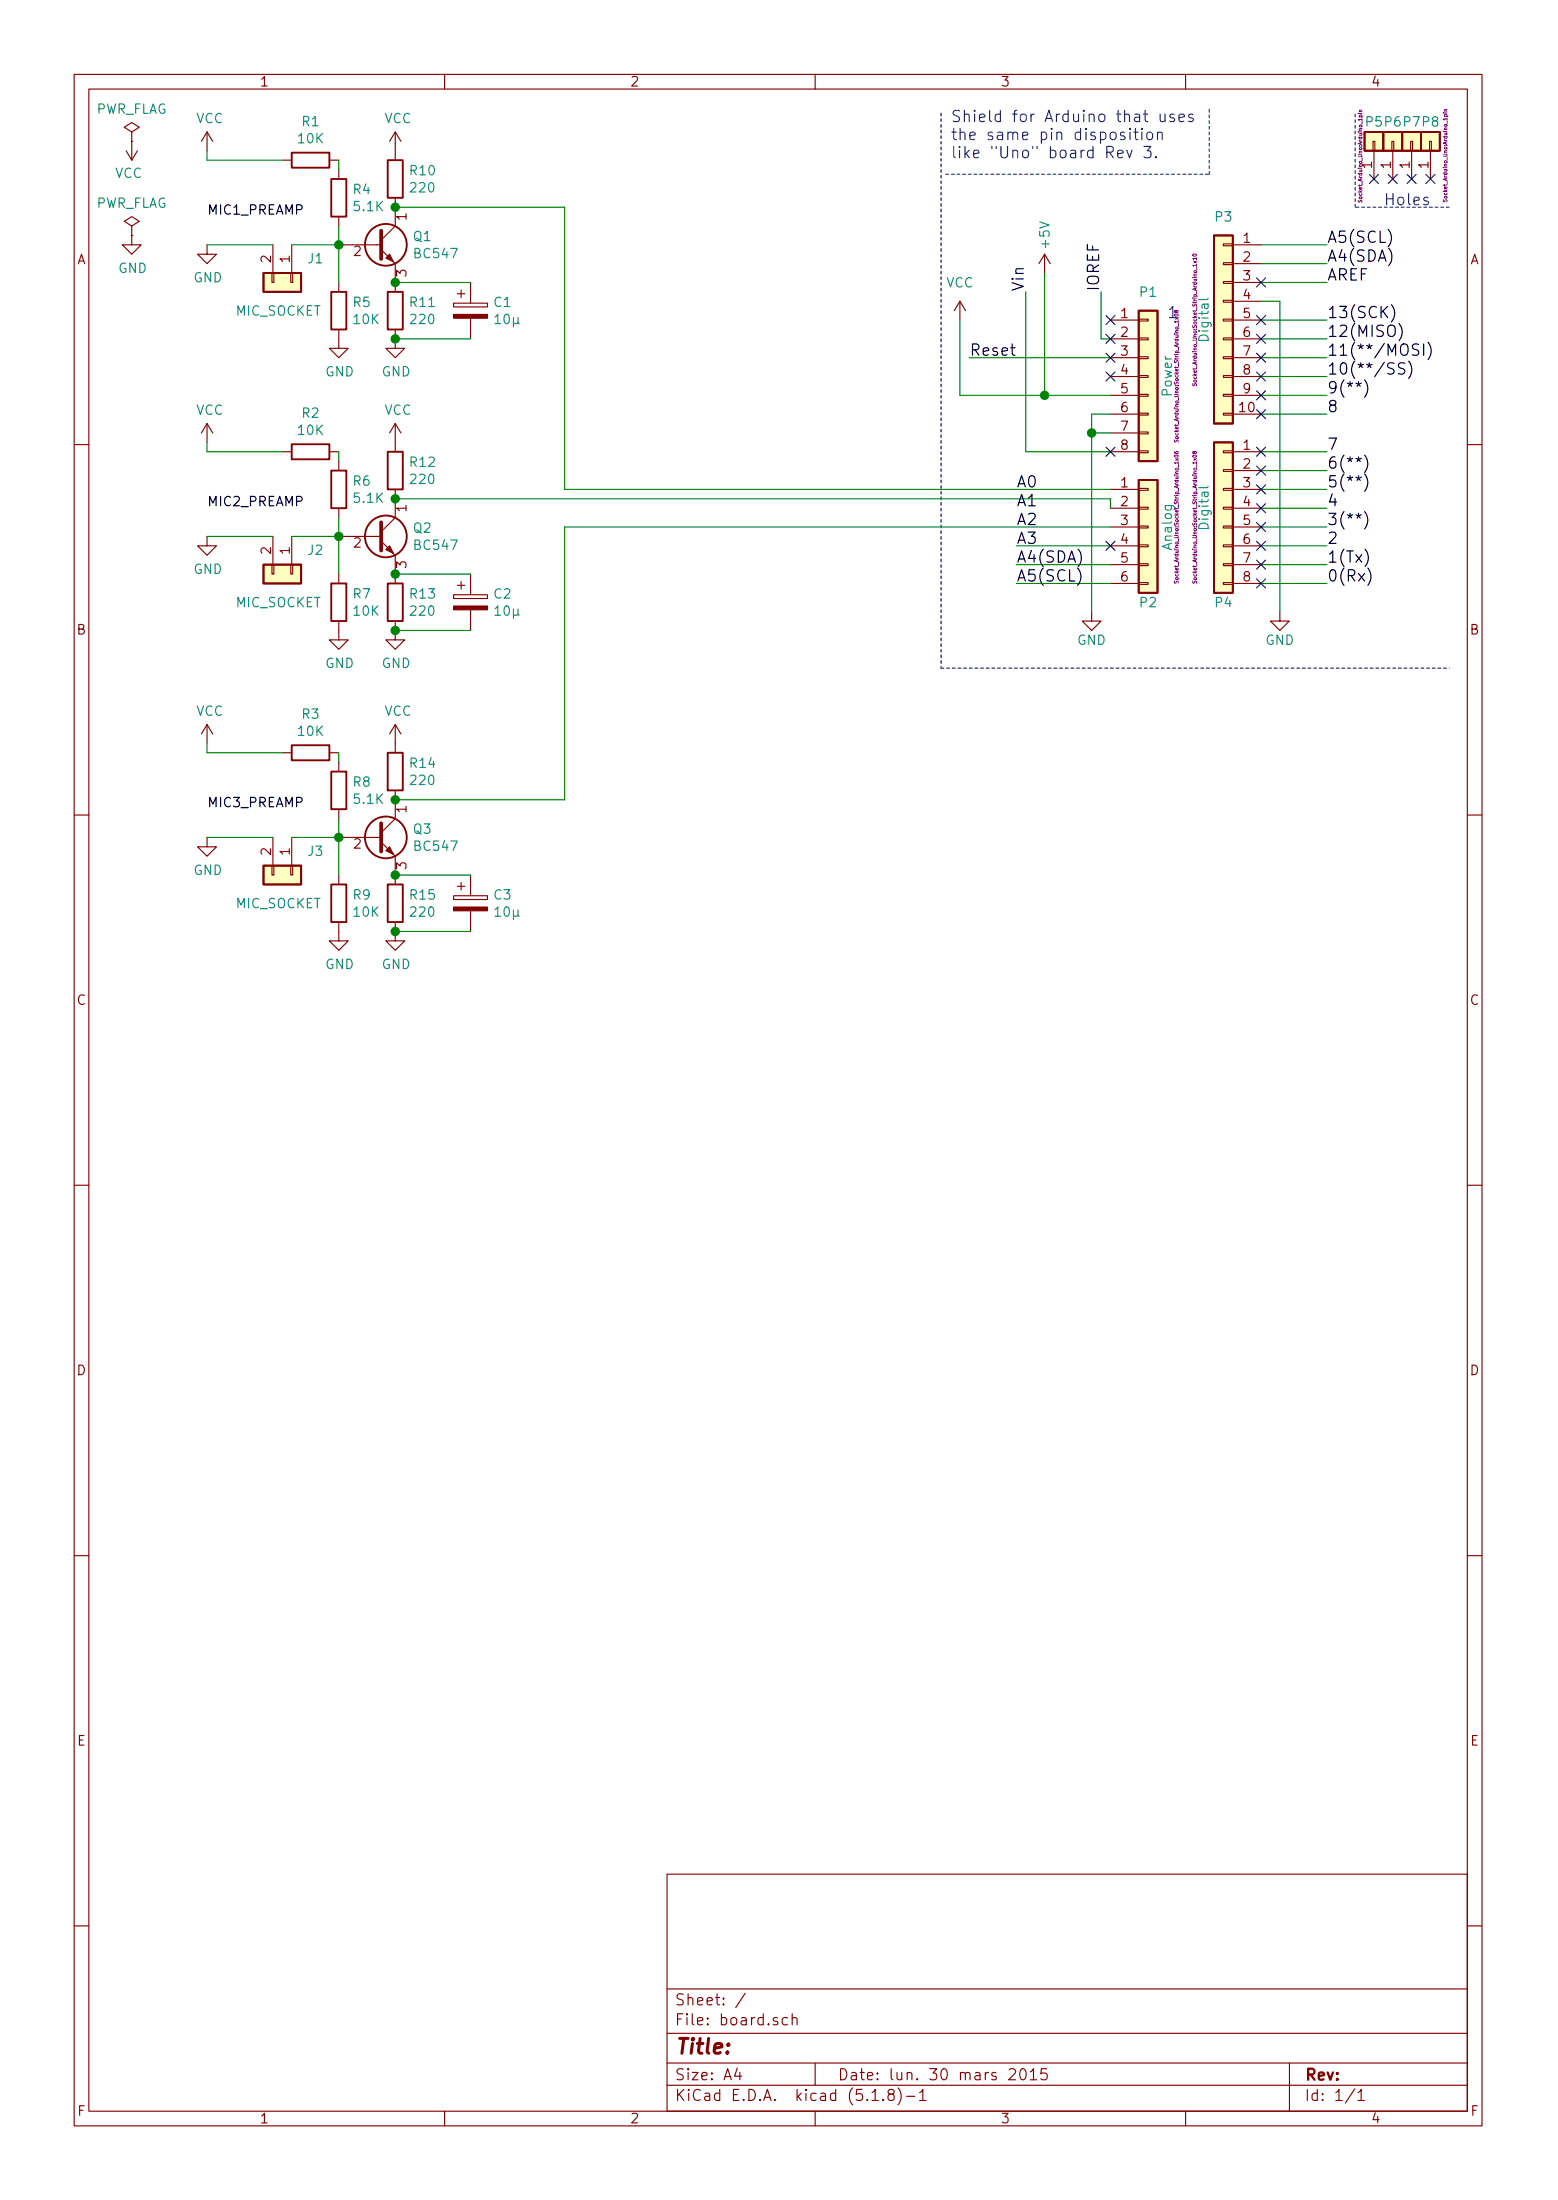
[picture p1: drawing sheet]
EESchema Schematic File Version 4
EELAYER 30 0
EELAYER END
$Descr A4 8268 11693 portrait
encoding utf-8
Sheet 1 1
Title ""
Date "lun. 30 mars 2015"
Rev ""
Comp ""
Comment1 ""
Comment2 ""
Comment3 ""
Comment4 ""
$EndDescr
$Comp
L Device:R R5
U 1 1
P 1800 1650
F 0 "R5" H 1870 1696 50  0000 L CNN
F 1 "10K" H 1870 1605 50  0000 L CNN
F 2 "Resistor_THT:R_Axial_DIN0204_L3.6mm_D1.6mm_P1.90mm_Vertical" V 1730 1650 50  0001 C CNN
F 3 "~" H 1800 1650 50  0001 C CNN
	1    1800 1650
	1    0    0    -1  
$EndComp
$Comp
L Device:R R11
U 1 1
P 2100 1650
F 0 "R11" H 2170 1696 50  0000 L CNN
F 1 "220" H 2170 1605 50  0000 L CNN
F 2 "Resistor_THT:R_Axial_DIN0204_L3.6mm_D1.6mm_P1.90mm_Vertical" V 2030 1650 50  0001 C CNN
F 3 "~" H 2100 1650 50  0001 C CNN
	1    2100 1650
	1    0    0    -1  
$EndComp
$Comp
L Device:R R10
U 1 1
P 2100 950
F 0 "R10" H 2170 996 50  0000 L CNN
F 1 "220" H 2170 905 50  0000 L CNN
F 2 "Resistor_THT:R_Axial_DIN0204_L3.6mm_D1.6mm_P1.90mm_Vertical" V 2030 950 50  0001 C CNN
F 3 "~" H 2100 950 50  0001 C CNN
	1    2100 950 
	1    0    0    -1  
$EndComp
$Comp
L Transistor_BJT:BC547 Q1
U 1 1
P 2000 1300
F 0 "Q1" H 2191 1346 50  0000 L CNN
F 1 "BC547" H 2191 1255 50  0000 L CNN
F 2 "Package_TO_SOT_THT:TO-92_Inline" H 2200 1225 50  0001 L CIN
F 3 "https://www.onsemi.com/pub/Collateral/BC550-D.pdf" H 2000 1300 50  0001 L CNN
	1    2000 1300
	1    0    0    -1  
$EndComp
Connection ~ 1800 1300
Connection ~ 2100 1100
$Comp
L power:GND #PWR09
U 1 1
P 1800 1800
F 0 "#PWR09" H 1800 1550 50  0001 C CNN
F 1 "GND" H 1805 1627 50  0000 C CNN
F 2 "" H 1800 1800 50  0001 C CNN
F 3 "" H 1800 1800 50  0001 C CNN
	1    1800 1800
	1    0    0    -1  
$EndComp
$Comp
L power:GND #PWR013
U 1 1
P 2100 1800
F 0 "#PWR013" H 2100 1550 50  0001 C CNN
F 1 "GND" H 2105 1627 50  0000 C CNN
F 2 "" H 2100 1800 50  0001 C CNN
F 3 "" H 2100 1800 50  0001 C CNN
	1    2100 1800
	1    0    0    -1  
$EndComp
$Comp
L Device:CP C1
U 1 1
P 2500 1650
F 0 "C1" H 2618 1696 50  0000 L CNN
F 1 "10µ" H 2618 1605 50  0000 L CNN
F 2 "Capacitor_THT:C_Disc_D3.0mm_W1.6mm_P2.50mm" H 2538 1500 50  0001 C CNN
F 3 "~" H 2500 1650 50  0001 C CNN
	1    2500 1650
	1    0    0    -1  
$EndComp
Wire Wire Line
	2100 1500 2500 1500
Connection ~ 2100 1500
Wire Wire Line
	2500 1800 2100 1800
Connection ~ 2100 1800
Text Label 1100 1150 0    50   ~ 0
MIC1_PREAMP
$Comp
L power:VCC #PWR03
U 1 1
P 1100 800
F 0 "#PWR03" H 1100 650 50  0001 C CNN
F 1 "VCC" H 1115 973 50  0000 C CNN
F 2 "" H 1100 800 50  0001 C CNN
F 3 "" H 1100 800 50  0001 C CNN
	1    1100 800 
	1    0    0    -1  
$EndComp
$Comp
L Device:R R4
U 1 1
P 1800 1050
F 0 "R4" H 1870 1096 50  0000 L CNN
F 1 "5.1K" H 1870 1005 50  0000 L CNN
F 2 "Resistor_THT:R_Axial_DIN0204_L3.6mm_D1.6mm_P1.90mm_Vertical" V 1730 1050 50  0001 C CNN
F 3 "~" H 1800 1050 50  0001 C CNN
	1    1800 1050
	1    0    0    -1  
$EndComp
Wire Wire Line
	1800 1200 1800 1300
Wire Wire Line
	1800 1500 1800 1300
$Comp
L power:PWR_FLAG #FLG01
U 1 1
P 700 750
F 0 "#FLG01" H 700 825 50  0001 C CNN
F 1 "PWR_FLAG" H 700 923 50  0000 C CNN
F 2 "" H 700 750 50  0001 C CNN
F 3 "~" H 700 750 50  0001 C CNN
	1    700  750 
	1    0    0    -1  
$EndComp
$Comp
L power:PWR_FLAG #FLG02
U 1 1
P 700 1250
F 0 "#FLG02" H 700 1325 50  0001 C CNN
F 1 "PWR_FLAG" H 700 1423 50  0000 C CNN
F 2 "" H 700 1250 50  0001 C CNN
F 3 "~" H 700 1250 50  0001 C CNN
	1    700  1250
	1    0    0    -1  
$EndComp
$Comp
L power:VCC #PWR01
U 1 1
P 700 750
F 0 "#PWR01" H 700 600 50  0001 C CNN
F 1 "VCC" H 715 923 50  0000 C CNN
F 2 "" H 700 750 50  0001 C CNN
F 3 "" H 700 750 50  0001 C CNN
	1    700  750 
	-1   0    0    1   
$EndComp
$Comp
L power:GND #PWR02
U 1 1
P 700 1250
F 0 "#PWR02" H 700 1000 50  0001 C CNN
F 1 "GND" H 705 1077 50  0000 C CNN
F 2 "" H 700 1250 50  0001 C CNN
F 3 "" H 700 1250 50  0001 C CNN
	1    700  1250
	1    0    0    -1  
$EndComp
Wire Wire Line
	2100 1100 3000 1100
$Comp
L Device:R R1
U 1 1
P 1650 850
F 0 "R1" V 1443 850 50  0000 C CNN
F 1 "10K" V 1534 850 50  0000 C CNN
F 2 "Resistor_THT:R_Axial_DIN0204_L3.6mm_D1.6mm_P1.90mm_Vertical" V 1580 850 50  0001 C CNN
F 3 "~" H 1650 850 50  0001 C CNN
	1    1650 850 
	0    1    1    0   
$EndComp
$Comp
L power:VCC #PWR012
U 1 1
P 2100 800
F 0 "#PWR012" H 2100 650 50  0001 C CNN
F 1 "VCC" H 2115 973 50  0000 C CNN
F 2 "" H 2100 800 50  0001 C CNN
F 3 "" H 2100 800 50  0001 C CNN
	1    2100 800 
	1    0    0    -1  
$EndComp
Wire Wire Line
	1800 850  1800 900 
$Comp
L power:GND #PWR04
U 1 1
P 1100 1300
F 0 "#PWR04" H 1100 1050 50  0001 C CNN
F 1 "GND" H 1105 1127 50  0000 C CNN
F 2 "" H 1100 1300 50  0001 C CNN
F 3 "" H 1100 1300 50  0001 C CNN
	1    1100 1300
	1    0    0    -1  
$EndComp
Wire Wire Line
	1100 1300 1450 1300
Wire Wire Line
	1550 1300 1800 1300
$Comp
L Connector_Generic:Conn_01x02 J1
U 1 1
P 1550 1500
F 0 "J1" V 1422 1580 50  0000 L CNN
F 1 "MIC_SOCKET" V 1700 1200 50  0000 L CNN
F 2 "Connector_PinSocket_1.00mm:PinSocket_1x02_P1.00mm_Vertical" H 1550 1500 50  0001 C CNN
F 3 "~" H 1550 1500 50  0001 C CNN
	1    1550 1500
	0    1    1    0   
$EndComp
Wire Wire Line
	1500 850  1100 850 
Wire Wire Line
	1100 850  1100 800 
$Comp
L Device:R R7
U 1 1
P 1800 3200
F 0 "R7" H 1870 3246 50  0000 L CNN
F 1 "10K" H 1870 3155 50  0000 L CNN
F 2 "Resistor_THT:R_Axial_DIN0204_L3.6mm_D1.6mm_P1.90mm_Vertical" V 1730 3200 50  0001 C CNN
F 3 "~" H 1800 3200 50  0001 C CNN
	1    1800 3200
	1    0    0    -1  
$EndComp
$Comp
L Device:R R13
U 1 1
P 2100 3200
F 0 "R13" H 2170 3246 50  0000 L CNN
F 1 "220" H 2170 3155 50  0000 L CNN
F 2 "Resistor_THT:R_Axial_DIN0204_L3.6mm_D1.6mm_P1.90mm_Vertical" V 2030 3200 50  0001 C CNN
F 3 "~" H 2100 3200 50  0001 C CNN
	1    2100 3200
	1    0    0    -1  
$EndComp
$Comp
L Device:R R12
U 1 1
P 2100 2500
F 0 "R12" H 2170 2546 50  0000 L CNN
F 1 "220" H 2170 2455 50  0000 L CNN
F 2 "Resistor_THT:R_Axial_DIN0204_L3.6mm_D1.6mm_P1.90mm_Vertical" V 2030 2500 50  0001 C CNN
F 3 "~" H 2100 2500 50  0001 C CNN
	1    2100 2500
	1    0    0    -1  
$EndComp
$Comp
L Transistor_BJT:BC547 Q2
U 1 1
P 2000 2850
F 0 "Q2" H 2191 2896 50  0000 L CNN
F 1 "BC547" H 2191 2805 50  0000 L CNN
F 2 "Package_TO_SOT_THT:TO-92_Inline" H 2200 2775 50  0001 L CIN
F 3 "https://www.onsemi.com/pub/Collateral/BC550-D.pdf" H 2000 2850 50  0001 L CNN
	1    2000 2850
	1    0    0    -1  
$EndComp
Connection ~ 1800 2850
$Comp
L power:GND #PWR010
U 1 1
P 1800 3350
F 0 "#PWR010" H 1800 3100 50  0001 C CNN
F 1 "GND" H 1805 3177 50  0000 C CNN
F 2 "" H 1800 3350 50  0001 C CNN
F 3 "" H 1800 3350 50  0001 C CNN
	1    1800 3350
	1    0    0    -1  
$EndComp
$Comp
L power:GND #PWR015
U 1 1
P 2100 3350
F 0 "#PWR015" H 2100 3100 50  0001 C CNN
F 1 "GND" H 2105 3177 50  0000 C CNN
F 2 "" H 2100 3350 50  0001 C CNN
F 3 "" H 2100 3350 50  0001 C CNN
	1    2100 3350
	1    0    0    -1  
$EndComp
$Comp
L Device:CP C2
U 1 1
P 2500 3200
F 0 "C2" H 2618 3246 50  0000 L CNN
F 1 "10µ" H 2618 3155 50  0000 L CNN
F 2 "Capacitor_THT:C_Disc_D3.0mm_W1.6mm_P2.50mm" H 2538 3050 50  0001 C CNN
F 3 "~" H 2500 3200 50  0001 C CNN
	1    2500 3200
	1    0    0    -1  
$EndComp
Wire Wire Line
	2100 3050 2500 3050
Connection ~ 2100 3050
Wire Wire Line
	2500 3350 2100 3350
Connection ~ 2100 3350
Text Label 1100 2700 0    50   ~ 0
MIC2_PREAMP
$Comp
L power:VCC #PWR05
U 1 1
P 1100 2350
F 0 "#PWR05" H 1100 2200 50  0001 C CNN
F 1 "VCC" H 1115 2523 50  0000 C CNN
F 2 "" H 1100 2350 50  0001 C CNN
F 3 "" H 1100 2350 50  0001 C CNN
	1    1100 2350
	1    0    0    -1  
$EndComp
$Comp
L Device:R R6
U 1 1
P 1800 2600
F 0 "R6" H 1870 2646 50  0000 L CNN
F 1 "5.1K" H 1870 2555 50  0000 L CNN
F 2 "Resistor_THT:R_Axial_DIN0204_L3.6mm_D1.6mm_P1.90mm_Vertical" V 1730 2600 50  0001 C CNN
F 3 "~" H 1800 2600 50  0001 C CNN
	1    1800 2600
	1    0    0    -1  
$EndComp
Wire Wire Line
	1800 2750 1800 2850
Wire Wire Line
	1800 3050 1800 2850
$Comp
L Device:R R2
U 1 1
P 1650 2400
F 0 "R2" V 1443 2400 50  0000 C CNN
F 1 "10K" V 1534 2400 50  0000 C CNN
F 2 "Resistor_THT:R_Axial_DIN0204_L3.6mm_D1.6mm_P1.90mm_Vertical" V 1580 2400 50  0001 C CNN
F 3 "~" H 1650 2400 50  0001 C CNN
	1    1650 2400
	0    1    1    0   
$EndComp
$Comp
L power:VCC #PWR014
U 1 1
P 2100 2350
F 0 "#PWR014" H 2100 2200 50  0001 C CNN
F 1 "VCC" H 2115 2523 50  0000 C CNN
F 2 "" H 2100 2350 50  0001 C CNN
F 3 "" H 2100 2350 50  0001 C CNN
	1    2100 2350
	1    0    0    -1  
$EndComp
Wire Wire Line
	1800 2400 1800 2450
$Comp
L power:GND #PWR06
U 1 1
P 1100 2850
F 0 "#PWR06" H 1100 2600 50  0001 C CNN
F 1 "GND" H 1105 2677 50  0000 C CNN
F 2 "" H 1100 2850 50  0001 C CNN
F 3 "" H 1100 2850 50  0001 C CNN
	1    1100 2850
	1    0    0    -1  
$EndComp
Wire Wire Line
	1100 2850 1450 2850
Wire Wire Line
	1550 2850 1800 2850
$Comp
L Connector_Generic:Conn_01x02 J2
U 1 1
P 1550 3050
F 0 "J2" V 1422 3130 50  0000 L CNN
F 1 "MIC_SOCKET" V 1700 2750 50  0000 L CNN
F 2 "Connector_PinSocket_1.00mm:PinSocket_1x02_P1.00mm_Vertical" H 1550 3050 50  0001 C CNN
F 3 "~" H 1550 3050 50  0001 C CNN
	1    1550 3050
	0    1    1    0   
$EndComp
Wire Wire Line
	1500 2400 1100 2400
Wire Wire Line
	1100 2400 1100 2350
$Comp
L Device:R R9
U 1 1
P 1800 4800
F 0 "R9" H 1870 4846 50  0000 L CNN
F 1 "10K" H 1870 4755 50  0000 L CNN
F 2 "Resistor_THT:R_Axial_DIN0204_L3.6mm_D1.6mm_P1.90mm_Vertical" V 1730 4800 50  0001 C CNN
F 3 "~" H 1800 4800 50  0001 C CNN
	1    1800 4800
	1    0    0    -1  
$EndComp
$Comp
L Device:R R15
U 1 1
P 2100 4800
F 0 "R15" H 2170 4846 50  0000 L CNN
F 1 "220" H 2170 4755 50  0000 L CNN
F 2 "Resistor_THT:R_Axial_DIN0204_L3.6mm_D1.6mm_P1.90mm_Vertical" V 2030 4800 50  0001 C CNN
F 3 "~" H 2100 4800 50  0001 C CNN
	1    2100 4800
	1    0    0    -1  
$EndComp
$Comp
L Device:R R14
U 1 1
P 2100 4100
F 0 "R14" H 2170 4146 50  0000 L CNN
F 1 "220" H 2170 4055 50  0000 L CNN
F 2 "Resistor_THT:R_Axial_DIN0204_L3.6mm_D1.6mm_P1.90mm_Vertical" V 2030 4100 50  0001 C CNN
F 3 "~" H 2100 4100 50  0001 C CNN
	1    2100 4100
	1    0    0    -1  
$EndComp
$Comp
L Transistor_BJT:BC547 Q3
U 1 1
P 2000 4450
F 0 "Q3" H 2191 4496 50  0000 L CNN
F 1 "BC547" H 2191 4405 50  0000 L CNN
F 2 "Package_TO_SOT_THT:TO-92_Inline" H 2200 4375 50  0001 L CIN
F 3 "https://www.onsemi.com/pub/Collateral/BC550-D.pdf" H 2000 4450 50  0001 L CNN
	1    2000 4450
	1    0    0    -1  
$EndComp
Connection ~ 1800 4450
Connection ~ 2100 4250
$Comp
L power:GND #PWR011
U 1 1
P 1800 4950
F 0 "#PWR011" H 1800 4700 50  0001 C CNN
F 1 "GND" H 1805 4777 50  0000 C CNN
F 2 "" H 1800 4950 50  0001 C CNN
F 3 "" H 1800 4950 50  0001 C CNN
	1    1800 4950
	1    0    0    -1  
$EndComp
$Comp
L power:GND #PWR017
U 1 1
P 2100 4950
F 0 "#PWR017" H 2100 4700 50  0001 C CNN
F 1 "GND" H 2105 4777 50  0000 C CNN
F 2 "" H 2100 4950 50  0001 C CNN
F 3 "" H 2100 4950 50  0001 C CNN
	1    2100 4950
	1    0    0    -1  
$EndComp
$Comp
L Device:CP C3
U 1 1
P 2500 4800
F 0 "C3" H 2618 4846 50  0000 L CNN
F 1 "10µ" H 2618 4755 50  0000 L CNN
F 2 "Capacitor_THT:C_Disc_D3.0mm_W1.6mm_P2.50mm" H 2538 4650 50  0001 C CNN
F 3 "~" H 2500 4800 50  0001 C CNN
	1    2500 4800
	1    0    0    -1  
$EndComp
Wire Wire Line
	2100 4650 2500 4650
Connection ~ 2100 4650
Wire Wire Line
	2500 4950 2100 4950
Connection ~ 2100 4950
Text Label 1100 4300 0    50   ~ 0
MIC3_PREAMP
$Comp
L power:VCC #PWR07
U 1 1
P 1100 3950
F 0 "#PWR07" H 1100 3800 50  0001 C CNN
F 1 "VCC" H 1115 4123 50  0000 C CNN
F 2 "" H 1100 3950 50  0001 C CNN
F 3 "" H 1100 3950 50  0001 C CNN
	1    1100 3950
	1    0    0    -1  
$EndComp
$Comp
L Device:R R8
U 1 1
P 1800 4200
F 0 "R8" H 1870 4246 50  0000 L CNN
F 1 "5.1K" H 1870 4155 50  0000 L CNN
F 2 "Resistor_THT:R_Axial_DIN0204_L3.6mm_D1.6mm_P1.90mm_Vertical" V 1730 4200 50  0001 C CNN
F 3 "~" H 1800 4200 50  0001 C CNN
	1    1800 4200
	1    0    0    -1  
$EndComp
Wire Wire Line
	1800 4350 1800 4450
Wire Wire Line
	1800 4650 1800 4450
Wire Wire Line
	2100 4250 3000 4250
$Comp
L Device:R R3
U 1 1
P 1650 4000
F 0 "R3" V 1443 4000 50  0000 C CNN
F 1 "10K" V 1534 4000 50  0000 C CNN
F 2 "Resistor_THT:R_Axial_DIN0204_L3.6mm_D1.6mm_P1.90mm_Vertical" V 1580 4000 50  0001 C CNN
F 3 "~" H 1650 4000 50  0001 C CNN
	1    1650 4000
	0    1    1    0   
$EndComp
$Comp
L power:VCC #PWR016
U 1 1
P 2100 3950
F 0 "#PWR016" H 2100 3800 50  0001 C CNN
F 1 "VCC" H 2115 4123 50  0000 C CNN
F 2 "" H 2100 3950 50  0001 C CNN
F 3 "" H 2100 3950 50  0001 C CNN
	1    2100 3950
	1    0    0    -1  
$EndComp
Wire Wire Line
	1800 4000 1800 4050
$Comp
L power:GND #PWR08
U 1 1
P 1100 4450
F 0 "#PWR08" H 1100 4200 50  0001 C CNN
F 1 "GND" H 1105 4277 50  0000 C CNN
F 2 "" H 1100 4450 50  0001 C CNN
F 3 "" H 1100 4450 50  0001 C CNN
	1    1100 4450
	1    0    0    -1  
$EndComp
Wire Wire Line
	1100 4450 1450 4450
Wire Wire Line
	1550 4450 1800 4450
$Comp
L Connector_Generic:Conn_01x02 J3
U 1 1
P 1550 4650
F 0 "J3" V 1422 4730 50  0000 L CNN
F 1 "MIC_SOCKET" V 1700 4350 50  0000 L CNN
F 2 "Connector_PinSocket_1.00mm:PinSocket_1x02_P1.00mm_Vertical" H 1550 4650 50  0001 C CNN
F 3 "~" H 1550 4650 50  0001 C CNN
	1    1550 4650
	0    1    1    0   
$EndComp
Wire Wire Line
	1500 4000 1100 4000
Wire Wire Line
	1100 4000 1100 3950
Wire Wire Line
	3000 4250 3000 2800
Text Label 7050 3100 0    60   ~ 0
0(Rx)
Text Label 7050 2900 0    60   ~ 0
2
Text Label 7050 3000 0    60   ~ 0
1(Tx)
Text Label 7050 2800 0    60   ~ 0
3(**)
Text Label 7050 2700 0    60   ~ 0
4
Text Label 7050 2600 0    60   ~ 0
5(**)
Text Label 7050 2500 0    60   ~ 0
6(**)
Text Label 7050 2400 0    60   ~ 0
7
Text Label 7050 2200 0    60   ~ 0
8
Text Label 7050 2100 0    60   ~ 0
9(**)
Text Label 7050 2000 0    60   ~ 0
10(**/SS)
Text Label 7050 1900 0    60   ~ 0
11(**/MOSI)
Text Label 5150 1900 0    60   ~ 0
Reset
$Comp
L power:GND #PWR020
U 1 1
P 5800 3250
F 0 "#PWR020" H 5800 3000 50  0001 C CNN
F 1 "GND" H 5800 3100 50  0000 C CNN
F 2 "" H 5800 3250 50  0000 C CNN
F 3 "" H 5800 3250 50  0000 C CNN
	1    5800 3250
	1    0    0    -1  
$EndComp
$Comp
L power:GND #PWR021
U 1 1
P 6800 3250
F 0 "#PWR021" H 6800 3000 50  0001 C CNN
F 1 "GND" H 6800 3100 50  0000 C CNN
F 2 "" H 6800 3250 50  0000 C CNN
F 3 "" H 6800 3250 50  0000 C CNN
	1    6800 3250
	1    0    0    -1  
$EndComp
Wire Wire Line
	5900 2200 5800 2200
Wire Wire Line
	5900 2300 5800 2300
Wire Wire Line
	5550 2100 5550 1450
$Comp
L Connector_Generic:Conn_01x10 P3
U 1 1
P 6500 1700
F 0 "P3" H 6500 2250 50  0000 C CNN
F 1 "Digital" V 6600 1700 50  0000 C CNN
F 2 "Socket_Arduino_Uno:Socket_Strip_Arduino_1x10" V 6650 1700 20  0000 C CNN
F 3 "" H 6500 1700 50  0000 C CNN
	1    6500 1700
	-1   0    0    -1  
$EndComp
Wire Wire Line
	6700 2200 7050 2200
Wire Wire Line
	6700 2100 7050 2100
Wire Wire Line
	6700 2000 7050 2000
Wire Wire Line
	6700 1900 7050 1900
Wire Wire Line
	6700 3100 7050 3100
Wire Wire Line
	6700 3000 7050 3000
Wire Wire Line
	6700 2900 7050 2900
Wire Wire Line
	6700 2800 7050 2800
Wire Wire Line
	6700 2700 7050 2700
Wire Wire Line
	6700 2600 7050 2600
Wire Wire Line
	6700 2500 7050 2500
Wire Wire Line
	6700 2400 7050 2400
Wire Wire Line
	6800 1600 6800 3250
Wire Wire Line
	5800 2200 5800 2300
Wire Notes Line
	5000 600  5000 3550
Wire Notes Line
	5000 3550 7700 3550
Wire Wire Line
	5900 1900 5150 1900
NoConn ~ 6700 2400
NoConn ~ 6700 2500
NoConn ~ 6700 2600
NoConn ~ 6700 2700
NoConn ~ 6700 2800
NoConn ~ 6700 2900
NoConn ~ 6700 3000
NoConn ~ 6700 3100
NoConn ~ 6700 2200
NoConn ~ 6700 2100
NoConn ~ 6700 2000
NoConn ~ 6700 1900
NoConn ~ 5900 1900
Wire Wire Line
	5100 1700 5100 2100
Wire Wire Line
	5100 2100 5550 2100
Connection ~ 5550 2100
Wire Wire Line
	5550 2100 5900 2100
NoConn ~ 5900 2000
Connection ~ 5800 2300
NoConn ~ 5900 2900
NoConn ~ 5900 2400
Wire Wire Line
	5800 2300 5800 3250
Wire Wire Line
	5900 3100 5400 3100
Wire Wire Line
	5900 3000 5400 3000
Wire Wire Line
	5900 2900 5400 2900
Wire Wire Line
	5450 2400 5450 1550
Wire Wire Line
	5900 2400 5450 2400
$Comp
L Connector_Generic:Conn_01x08 P4
U 1 1
P 6500 2700
F 0 "P4" H 6500 2200 50  0000 C CNN
F 1 "Digital" V 6600 2700 50  0000 C CNN
F 2 "Socket_Arduino_Uno:Socket_Strip_Arduino_1x08" V 6650 2650 20  0000 C CNN
F 3 "" H 6500 2700 50  0000 C CNN
	1    6500 2700
	-1   0    0    -1  
$EndComp
$Comp
L Connector_Generic:Conn_01x06 P2
U 1 1
P 6100 2800
F 0 "P2" H 6100 2400 50  0000 C CNN
F 1 "Analog" V 6200 2800 50  0000 C CNN
F 2 "Socket_Arduino_Uno:Socket_Strip_Arduino_1x06" V 6250 2850 20  0000 C CNN
F 3 "" H 6100 2800 50  0000 C CNN
	1    6100 2800
	1    0    0    -1  
$EndComp
$Comp
L Connector_Generic:Conn_01x08 P1
U 1 1
P 6100 2000
F 0 "P1" H 6100 2450 50  0000 C CNN
F 1 "Power" V 6200 2000 50  0000 C CNN
F 2 "Socket_Arduino_Uno:Socket_Strip_Arduino_1x08" V 6250 2000 20  0000 C CNN
F 3 "" H 6100 2000 50  0000 C CNN
	1    6100 2000
	1    0    0    -1  
$EndComp
Text Label 5400 3100 0    60   ~ 0
A5(SCL)
Text Label 5400 3000 0    60   ~ 0
A4(SDA)
Text Label 5400 2900 0    60   ~ 0
A3
Text Label 5400 2800 0    60   ~ 0
A2
Text Label 5400 2700 0    60   ~ 0
A1
Text Label 5400 2600 0    60   ~ 0
A0
$Comp
L power:VCC #PWR018
U 1 1
P 5100 1700
F 0 "#PWR018" H 5100 1550 50  0001 C CNN
F 1 "VCC" H 5100 1900 50  0000 C CNN
F 2 "" H 5100 1700 50  0001 C CNN
F 3 "" H 5100 1700 50  0001 C CNN
	1    5100 1700
	1    0    0    -1  
$EndComp
NoConn ~ 5900 1800
NoConn ~ 6700 1500
NoConn ~ 6700 1700
NoConn ~ 6700 1800
Wire Notes Line
	7200 1100 7200 600 
Wire Notes Line
	7700 1100 7200 1100
Text Notes 6200 1700 0    60   ~ 0
1
Wire Wire Line
	6700 1600 6800 1600
Wire Wire Line
	6700 1300 7050 1300
Wire Wire Line
	6700 1400 7050 1400
Wire Wire Line
	6700 1500 7050 1500
Wire Wire Line
	6700 1700 7050 1700
Wire Wire Line
	6700 1800 7050 1800
Wire Wire Line
	5850 1800 5900 1800
Wire Wire Line
	5850 1550 5850 1800
Wire Notes Line
	6425 925  6425 575 
Wire Notes Line
	5025 925  6425 925 
NoConn ~ 7600 950 
NoConn ~ 7500 950 
NoConn ~ 7400 950 
NoConn ~ 7300 950 
$Comp
L Connector_Generic:Conn_01x01 P8
U 1 1
P 7600 750
F 0 "P8" V 7700 750 50  0000 C CNN
F 1 "CONN_01X01" V 7700 750 50  0001 C CNN
F 2 "Socket_Arduino_Uno:Arduino_1pin" H 7524 672 20  0000 C CNN
F 3 "" H 7600 750 50  0000 C CNN
	1    7600 750 
	0    -1   -1   0   
$EndComp
$Comp
L Connector_Generic:Conn_01x01 P7
U 1 1
P 7500 750
F 0 "P7" V 7600 750 50  0000 C CNN
F 1 "CONN_01X01" V 7600 750 50  0001 C CNN
F 2 "Socket_Arduino_Uno:Arduino_1pin" V 7500 750 20  0001 C CNN
F 3 "" H 7500 750 50  0000 C CNN
	1    7500 750 
	0    -1   -1   0   
$EndComp
$Comp
L Connector_Generic:Conn_01x01 P6
U 1 1
P 7400 750
F 0 "P6" V 7500 750 50  0000 C CNN
F 1 "CONN_01X01" V 7500 750 50  0001 C CNN
F 2 "Socket_Arduino_Uno:Arduino_1pin" H 7400 750 20  0001 C CNN
F 3 "" H 7400 750 50  0000 C CNN
	1    7400 750 
	0    -1   -1   0   
$EndComp
$Comp
L Connector_Generic:Conn_01x01 P5
U 1 1
P 7300 750
F 0 "P5" V 7400 750 50  0000 C CNN
F 1 "CONN_01X01" V 7400 750 50  0001 C CNN
F 2 "Socket_Arduino_Uno:Arduino_1pin" H 7221 824 20  0000 C CNN
F 3 "" H 7300 750 50  0000 C CNN
	1    7300 750 
	0    -1   -1   0   
$EndComp
$Comp
L power:+5V #PWR019
U 1 1
P 5550 1450
F 0 "#PWR019" H 5550 1300 50  0001 C CNN
F 1 "+5V" V 5550 1650 50  0000 C CNN
F 2 "" H 5550 1450 50  0000 C CNN
F 3 "" H 5550 1450 50  0000 C CNN
	1    5550 1450
	1    0    0    -1  
$EndComp
Text Notes 5050 850  0    60   ~ 0
Shield for Arduino that uses\nthe same pin disposition\nlike "Uno" board Rev 3.
Text Notes 7350 1100 0    60   ~ 0
Holes
Text Label 7050 1300 0    60   ~ 0
A5(SCL)
Text Label 7050 1400 0    60   ~ 0
A4(SDA)
NoConn ~ 5900 1700
Text Label 7050 1500 0    60   ~ 0
AREF
Text Label 7050 1700 0    60   ~ 0
13(SCK)
Text Label 7050 1800 0    60   ~ 0
12(MISO)
Text Label 5850 1550 1    60   ~ 0
IOREF
Text Label 5450 1550 1    60   ~ 0
Vin
Wire Wire Line
	5900 2800 3000 2800
Wire Wire Line
	5900 2600 3000 2600
Wire Wire Line
	3000 1100 3000 2600
Wire Wire Line
	2100 2650 5900 2650
Wire Wire Line
	5900 2650 5900 2700
Connection ~ 2100 2650
$EndSCHEMATC
